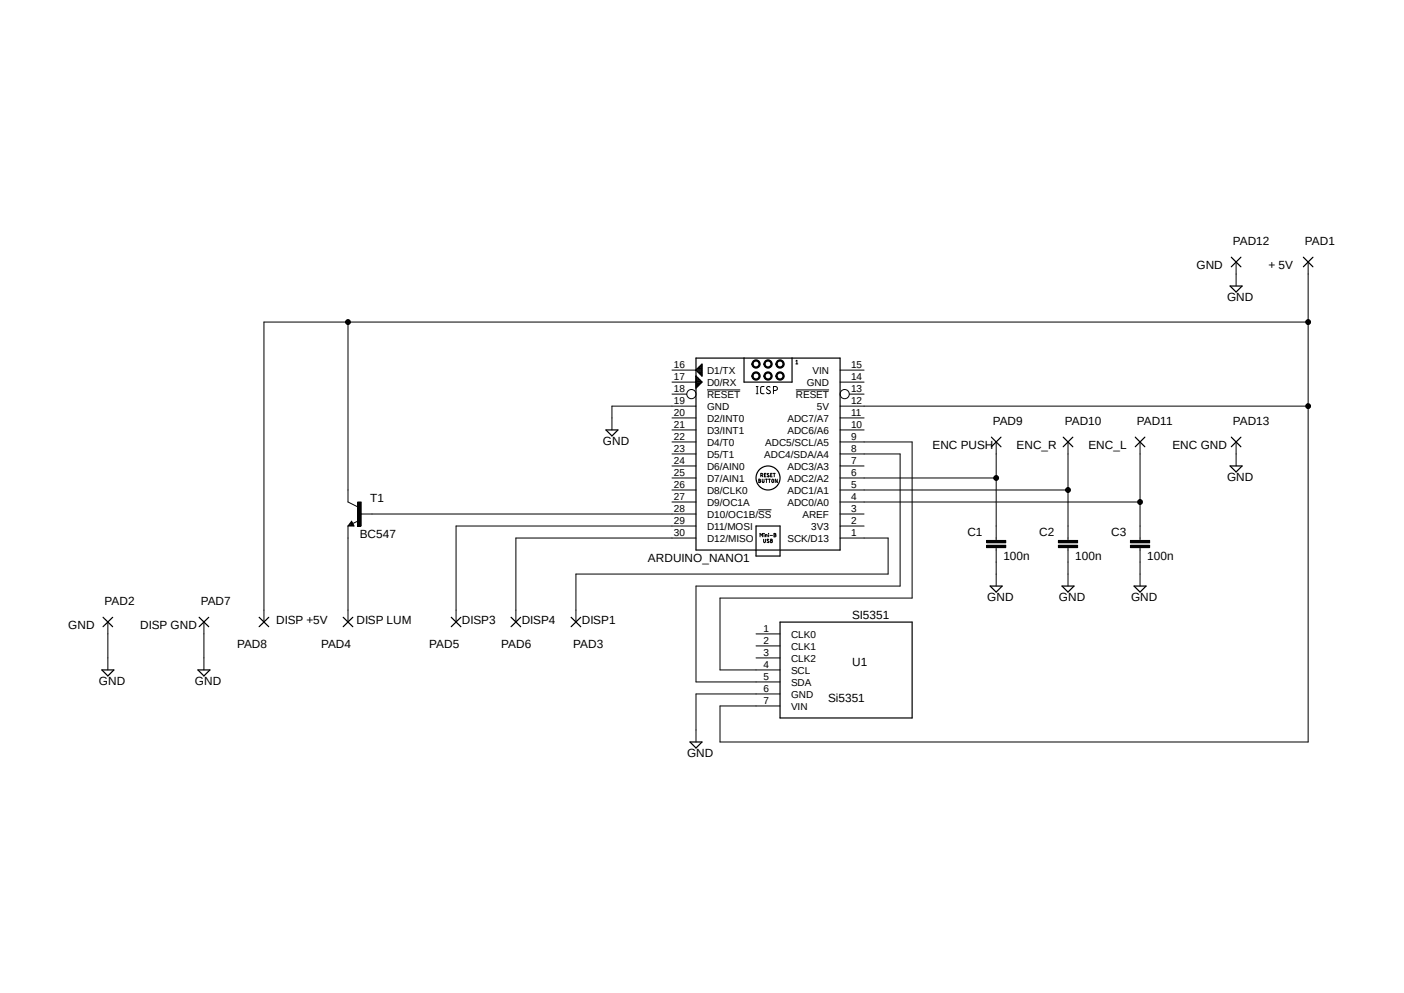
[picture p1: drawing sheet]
<svg xmlns="http://www.w3.org/2000/svg" width="297mm" height="210mm" viewBox="0 0 297 210" stroke-linecap="round" stroke-linejoin="round" font-family="sans-serif">
<path d="M13.8 49.1l269.4 111.6M283.2 49.1l-269.4 111.6" fill="none" stroke="#fff" stroke-width=".21"/>
<g fill="none" stroke="#000" stroke-width=".21">
<path d="M261.5 55.4v5.1M276.7 55.4v101.5h-124.4v-7.6h12.7M73.6 68.1v38.1l2 1M142.2 78.3h5M159.4 78.8a.89 .89 0 0 1 1.3 .3 .89 .89 0 0 1-.5 1.3 .89 .89 0 0 1-1.2-.9h.3a.64 .64 0 0 1 .9-.5 .64 .64 0 0 1 .2 1 .64 .64 0 0 1-1.1-.2v-.3h-.3zM159.4 76.3a.89 .89 0 0 1 1.3 .3 .89 .89 0 0 1-.5 1.3 .89 .89 0 0 1-1.2-.9h.3a.64 .64 0 0 1 .9-.6 .64 .64 0 0 1 .2 1.1 .64 .64 0 0 1-1.1-.2v-.3h-.3zM161.9 76.3a.89 .89 0 0 1 1.4 .3 .89 .89 0 0 1-.6 1.3 .89 .89 0 0 1-1.1-.9h.2a.64 .64 0 0 1 .9-.6 .64 .64 0 0 1 .2 1.1 .64 .64 0 0 1-1-.2l-.1-.3h-.2zM161.9 78.8a.89 .89 0 0 1 1.4 .3 .89 .89 0 0 1-.6 1.3 .89 .89 0 0 1-1.1-.9h.2a.64 .64 0 0 1 .9-.5 .64 .64 0 0 1 .2 1 .64 .64 0 0 1-1-.2l-.1-.3h-.2zM164.5 76.3a.89 .89 0 0 1 1.3 .3 .89 .89 0 0 1-.6 1.3 .89 .89 0 0 1-1.1-.9h.3a.64 .64 0 0 1 .9-.6 .64 .64 0 0 1 .2 1.1 .64 .64 0 0 1-1.1-.2v-.3h-.3zM164.5 78.8a.89 .89 0 0 1 1.3 .3 .89 .89 0 0 1-.6 1.3 .89 .89 0 0 1-1.1-.9h.3a.64 .64 0 0 1 .9-.5 .64 .64 0 0 1 .2 1 .64 .64 0 0 1-1.1-.2v-.3h-.3zM168.4 76.4l.2-.2v.8M168.4 77h.4"/>
<path d="M177.7 78.3h5.1M276.7 68.1h-220.9v63.5M142.2 80.8h5M142.2 83.4h3M142.2 88.4h5M142.2 90.9h5M142.2 93.5h5M142.2 96h5M142.2 98.6h5M147.2 85.9h-17.7v5M149.6 82.5h7M160 83.3h.4"/>
<path d="M160 81.7h.4M160.2 81.7v1.6M161.6 81.7l-.5 .1-.2 .3 .1 1 .6 .2M162.9 81.9l-.2-.2a.39 .39 0 0 0-.4 .1 .39 .39 0 0 0-.1 .5l.6 .3a.34 .34 0 0 1 .2 .4 .34 .34 0 0 1-.4 .3l-.5-.2M163.6 82.6h.4a.42 .42 0 0 0 .5-.4 .42 .42 0 0 0-.5-.5h-.4v1.6M168.4 82.5h7M177.7 80.8h5.1M177.7 85.9h99M177.7 88.4h5.1M177.7 90.9h5.1M177.7 93.5h15.3v33h-40.7v15.2h12.7M177.7 96h12.7v28h-43.2v20.2h17.8"/>
<path d="M177.7 98.6h5.1M179.7 83.4h3.1M210.7 93.5v20.8M225.9 93.5v20.8M241.2 93.5v20.8M261.5 93.5v5.1M73.6 111.3v20.3M74.4 110.2l.5 1.1h-1.3zM75.6 106.2h.8v5.1h-.8zM75.8 110.2l-1.2 .5M76.2 108.7h71M142.2 101.1h5"/>
<path d="M142.2 103.6h5M142.2 106.2h5M147.2 111.3h-50.7v20.3M147.2 113.8h-38.1v17.8M160.4 107.8h2.8M160.5 101.3l.4 .2-.2 .2 .2 .2-.2 .2h-.2zM160.5 101.7h.2M160.8 113.5v-.7l.2 .4 .3-.4v.7M161 100.5h.3l.1-.3-.4-.1v.7M161.2 100.5l.2 .3M161.2 101.3l.2 .8 .2-.1v-.7M161.5 114l.2 .8 .2-.1v-.7"/>
<path d="M161.6 112.8h.1M161.6 113.1v.4M161.7 100.5h.3M161.9 113.5v-.4h.4v.4M161.9 101.3h.4M162.1 100.1h-.4v.7h.4M162.1 101.3v.8M162.6 112.8h.1M162.6 101.3h.4M162.6 113.1v.4M162.6 114.1l-.3 .1 .3 .5h-.3M162.6 100.2l-.1-.1-.2 .2 .4 .5h-.4"/>
<path d="M162.8 101.3v.8M162.9 113.2h.5M163 114l.4 .1-.2 .2 .2 .2-.1 .2-.3 .1zM163 114.3h.2M163 100.5h.3M163.4 100.1h-.4v.7h.4M163.4 101.3l.3 .3-.2 .5-.2-.2zM163.6 100.1h.4M163.7 112.8l.4 .1-.1 .3 .2 .1-.1 .2h-.4zM163.7 113.2h.3M163.8 100.1v.7M164.4 101.3v.8l-.4-.8v.8"/>
<path d="M177.7 101.1h33M177.7 103.6h48.2M177.7 106.2h63.5M177.7 108.7h5.1M177.7 111.3h5.1M177.7 113.8h10.2v7.6h-66.1v10.2M208.7 115.3h4.1v.5h-4.1zM208.7 114.3h4.1v.5h-4.1zM210.7 115.8v8.2M223.9 115.3h4.1v.5h-4.1zM223.9 114.3h4.1v.5h-4.1zM225.9 115.8v8.2"/>
<path d="M239.1 115.3h4.1v.5h-4.1zM239.1 114.3h4.1v.5h-4.1zM241.2 115.8v8.2M22.8 131.6v10.1M43.1 131.6v10.1M159.9 139.1h5.1M159.9 136.6h5.1M159.9 134.1h5.1M165 146.8h-17.8v10.1"/>
<circle cx="73.6" cy="68.1" r=".51"/>
<circle cx="276.7" cy="68.1" r=".51"/>
<circle cx="146.3" cy="83.4" r=".98"/>
<circle cx="178.7" cy="83.4" r=".98"/>
<circle cx="276.7" cy="85.9" r=".51"/>
<circle cx="210.7" cy="101.1" r=".51"/>
<circle cx="225.9" cy="103.6" r=".51"/>
<circle cx="241.2" cy="106.2" r=".51"/>
</g>
<g fill="none" stroke="#000" stroke-width=".25">
<path d="M260.5 54.4l2 2M262.5 54.4l-2 2M275.7 54.4l2 2M277.7 54.4l-2 2M147.2 75.7h30.5v40.6h-30.5zM147.2 78.3l1.3-1.3v2.5zM147.2 78.3h1.3M147.2 79.5l1.3 1.3-1.3 1.3M147.2 80h.5M147.2 79.8h.3M147.2 79.6h.1M147.4 78.1h1.1"/>
<path d="M147.4 78.4h1.1M147.6 78.7h.9M147.6 77.9h.9M147.8 77.7h.7M147.8 78.8h.7M148 79h.5M148 77.5h.5M148.2 77.3h.3M148.2 79.2h.3M148.4 79.4h.1M148.4 77.1h.1M157.4 75.7v5.1h10.2v-5.1"/>
<path d="M260.2 60.5h2.6l-1.3 1.3zM128.2 90.9h2.5l-1.2 1.3zM147.2 81.9h.2M147.2 81.7h.4M147.2 81.5h.6M147.2 81.3h.8M147.2 81.1h1M147.2 80.9h1.2M147.2 80.7h1.3M147.2 80.6h1.1M147.2 80.3h.9M147.2 80.2h.7"/>
<path d="M209.7 92.5l2.1 2M211.8 92.5l-2.1 2M224.9 92.5l2 2M226.9 92.5l-2 2M240.2 92.5l2 2M242.2 92.5l-2 2M260.2 98.6h2.6l-1.3 1.2zM260.5 92.5l2 2M262.5 92.5l-2 2M74.4 110.7l-.1 .3h.3l-.2-.5-.5 .6h.7M159.9 111.3h5.1v6.3h-5.1zM21.8 130.6l2 1.9"/>
<path d="M23.8 130.6l-2 1.9M42.1 130.6l2.1 1.9M44.2 130.6l-2.1 1.9M54.8 130.6l2.1 1.9M56.9 130.6l-2.1 1.9M72.6 130.6l2 1.9M74.6 130.6l-2 1.9M95.5 130.6l2 1.9M97.5 130.6l-2 1.9M108.1 130.6l2.1 1.9M110.2 130.6l-2.1 1.9M120.8 130.6l2.1 1.9"/>
<path d="M122.9 130.6l-2.1 1.9M165 131.6h28v20.2h-28zM209.5 124h2.5l-1.3 1.2zM224.7 124h2.5l-1.3 1.2zM239.9 124h2.5l-1.2 1.2zM21.5 141.7h2.6l-1.3 1.3zM41.9 141.7h2.5l-1.3 1.3zM146 156.9h2.5l-1.3 1.3z"/>
<circle cx="162.5" cy="101.1" r="2.54"/>
</g>
<g fill="#000">
<path d="M159.4 78.8a.89 .89 0 0 1 1.3 .3 .89 .89 0 0 1-.5 1.3 .89 .89 0 0 1-1.2-.9h.3a.64 .64 0 0 1 .9-.5 .64 .64 0 0 1 .2 1 .64 .64 0 0 1-1.1-.2v-.3h-.3z" fill-rule="evenodd"/>
<path d="M159.4 76.3a.89 .89 0 0 1 1.3 .3 .89 .89 0 0 1-.5 1.3 .89 .89 0 0 1-1.2-.9h.3a.64 .64 0 0 1 .9-.6 .64 .64 0 0 1 .2 1.1 .64 .64 0 0 1-1.1-.2v-.3h-.3z" fill-rule="evenodd"/>
<path d="M161.9 76.3a.89 .89 0 0 1 1.4 .3 .89 .89 0 0 1-.6 1.3 .89 .89 0 0 1-1.1-.9h.2a.64 .64 0 0 1 .9-.6 .64 .64 0 0 1 .2 1.1 .64 .64 0 0 1-1-.2l-.1-.3h-.2z" fill-rule="evenodd"/>
<path d="M161.9 78.8a.89 .89 0 0 1 1.4 .3 .89 .89 0 0 1-.6 1.3 .89 .89 0 0 1-1.1-.9h.2a.64 .64 0 0 1 .9-.5 .64 .64 0 0 1 .2 1 .64 .64 0 0 1-1-.2l-.1-.3h-.2z" fill-rule="evenodd"/>
<path d="M164.5 76.3a.89 .89 0 0 1 1.3 .3 .89 .89 0 0 1-.6 1.3 .89 .89 0 0 1-1.1-.9h.3a.64 .64 0 0 1 .9-.6 .64 .64 0 0 1 .2 1.1 .64 .64 0 0 1-1.1-.2v-.3h-.3z" fill-rule="evenodd"/>
<path d="M164.5 78.8a.89 .89 0 0 1 1.3 .3 .89 .89 0 0 1-.6 1.3 .89 .89 0 0 1-1.1-.9h.3a.64 .64 0 0 1 .9-.5 .64 .64 0 0 1 .2 1 .64 .64 0 0 1-1.1-.2v-.3h-.3z" fill-rule="evenodd"/>
<path d="M75.6 106.2h.8v5.1h-.8z" fill-rule="evenodd"/>
<path d="M208.7 115.3h4.1v.5h-4.1z" fill-rule="evenodd"/>
<path d="M208.7 114.3h4.1v.5h-4.1z" fill-rule="evenodd"/>
<path d="M223.9 115.3h4.1v.5h-4.1z" fill-rule="evenodd"/>
<path d="M223.9 114.3h4.1v.5h-4.1z" fill-rule="evenodd"/>
<path d="M239.1 115.3h4.1v.5h-4.1z" fill-rule="evenodd"/>
<path d="M239.1 114.3h4.1v.5h-4.1z" fill-rule="evenodd"/>
<circle cx="73.6" cy="68.1" r=".51"/>
<circle cx="276.7" cy="68.1" r=".51"/>
<circle cx="276.7" cy="85.9" r=".51"/>
<circle cx="210.7" cy="101.1" r=".51"/>
<circle cx="225.9" cy="103.6" r=".51"/>
<circle cx="241.2" cy="106.2" r=".51"/>
</g>
<g font-size="2.5">
<text x="260.8" y="51.7">PAD12</text>
<text x="276.1" y="51.7">PAD1</text>
<text x="253.1" y="56.8">GND</text>
<text x="268.4" y="56.8">+ 5V</text>
<text x="259.6" y="63.7">GND</text>
<text x="210" y="89.8">PAD9</text>
<text x="225.3" y="89.8">PAD10</text>
<text x="240.5" y="89.8">PAD11</text>
<text x="260.8" y="89.8">PAD13</text>
<text x="127.6" y="94.1">GND</text>
<text x="197.3" y="94.9">ENC PUSH</text>
<text x="215.1" y="94.9">ENC_R</text>
<text x="230.2" y="94.9">ENC_L</text>
<text x="248" y="94.9">ENC GND</text>
<text x="259.6" y="101.7">GND</text>
<text x="78.3" y="106.2">T1</text>
<text x="76.1" y="113.8">BC547</text>
<text x="204.6" y="113.4">C1</text>
<text x="219.8" y="113.4">C2</text>
<text x="235.1" y="113.4">C3</text>
<text x="137.1" y="118.9">ARDUINO_NANO1</text>
<text x="212.3" y="118.5">100n</text>
<text x="227.4" y="118.5">100n</text>
<text x="242.7" y="118.5">100n</text>
<text x="22.1" y="127.9">PAD2</text>
<text x="42.5" y="127.9">PAD7</text>
<text x="58.4" y="132">DISP +5V</text>
<text x="75.4" y="132">DISP LUM</text>
<text x="97.7" y="132">DISP3</text>
<text x="110.4" y="132">DISP4</text>
<text x="123.1" y="132">DISP1</text>
<text x="180.3" y="130.8">SI5351</text>
<text x="208.8" y="127.1">GND</text>
<text x="224" y="127.1">GND</text>
<text x="239.3" y="127.1">GND</text>
<text x="14.4" y="133">GND</text>
<text x="29.7" y="133">DISP GND</text>
<text x="50.2" y="137">PAD8</text>
<text x="67.9" y="137">PAD4</text>
<text x="90.8" y="137">PAD5</text>
<text x="106" y="137">PAD6</text>
<text x="121.3" y="137">PAD3</text>
<text x="180.3" y="140.9">U1</text>
<text x="20.9" y="144.9">GND</text>
<text x="41.2" y="144.9">GND</text>
<text x="175.2" y="148.5">Si5351</text>
<text x="145.3" y="160.1">GND</text>
</g>
<g font-size="2.1">
<text x="142.5" y="77.9">16</text>
<text x="180" y="77.9">15</text>
<text x="142.5" y="80.4">17</text>
<text x="142.5" y="83">18</text>
<text x="149.6" y="79">D1/TX</text>
<text x="149.6" y="81.6">D0/RX</text>
<text x="170.7" y="81.6">GND</text>
<text x="171.9" y="79">VIN</text>
<text x="180" y="83">13</text>
<text x="180" y="80.4">14</text>
<text x="142.5" y="85.5">19</text>
<text x="142.5" y="88.1">20</text>
<text x="149.6" y="84.1">RESET</text>
<text x="149.6" y="86.7">GND</text>
<text x="149.6" y="89.2">D2/INT0</text>
<text x="166.6" y="89.2">ADC7/A7</text>
<text x="168.4" y="84.1">RESET</text>
<text x="172.8" y="86.7">5V</text>
<text x="180" y="88.1">11</text>
<text x="180" y="85.5">12</text>
<text x="142.5" y="90.6">21</text>
<text x="142.5" y="93.1">22</text>
<text x="142.5" y="95.7">23</text>
<text x="149.6" y="91.7">D3/INT1</text>
<text x="149.6" y="94.2">D4/T0</text>
<text x="161.9" y="94.2">ADC5/SCL/A5</text>
<text x="166.6" y="91.7">ADC6/A6</text>
<text x="180" y="95.7">8</text>
<text x="180" y="93.1">9</text>
<text x="180" y="90.6">10</text>
<text x="142.5" y="98.2">24</text>
<text x="142.5" y="100.8">25</text>
<text x="149.6" y="96.8">D5/T1</text>
<text x="149.6" y="99.3">D6/AIN0</text>
<text x="149.6" y="101.9">D7/AIN1</text>
<text x="161.7" y="96.8">ADC4/SDA/A4</text>
<text x="166.6" y="101.9">ADC2/A2</text>
<text x="166.6" y="99.3">ADC3/A3</text>
<text x="180" y="100.8">6</text>
<text x="180" y="98.2">7</text>
<text x="142.5" y="103.3">26</text>
<text x="142.5" y="105.8">27</text>
<text x="149.6" y="104.4">D8/CLK0</text>
<text x="149.6" y="106.9">D9/OC1A</text>
<text x="166.6" y="106.9">ADC0/A0</text>
<text x="166.6" y="104.4">ADC1/A1</text>
<text x="180" y="105.8">4</text>
<text x="180" y="103.3">5</text>
<text x="142.5" y="108.4">28</text>
<text x="142.5" y="110.9">29</text>
<text x="142.5" y="113.5">30</text>
<text x="149.6" y="109.5">D10/OC1B/SS</text>
<text x="149.6" y="112">D11/MOSI</text>
<text x="169.8" y="109.5">AREF</text>
<text x="171.6" y="112">3V3</text>
<text x="180" y="113.5">1</text>
<text x="180" y="110.9">2</text>
<text x="180" y="108.4">3</text>
<text x="149.6" y="114.6">D12/MISO</text>
<text x="166.6" y="114.6">SCK/D13</text>
<text x="161.5" y="136.3">2</text>
<text x="161.5" y="133.7">1</text>
<text x="167.3" y="137.4">CLK1</text>
<text x="167.3" y="134.8">CLK0</text>
<text x="161.5" y="141.4">4</text>
<text x="161.5" y="143.9">5</text>
<text x="161.5" y="138.8">3</text>
<text x="167.3" y="142.5">SCL</text>
<text x="167.3" y="139.9">CLK2</text>
<text x="161.5" y="149">7</text>
<text x="161.5" y="146.4">6</text>
<text x="167.3" y="147.5">GND</text>
<text x="167.3" y="145">SDA</text>
<text x="167.3" y="150.1">VIN</text>
</g>
</svg>
